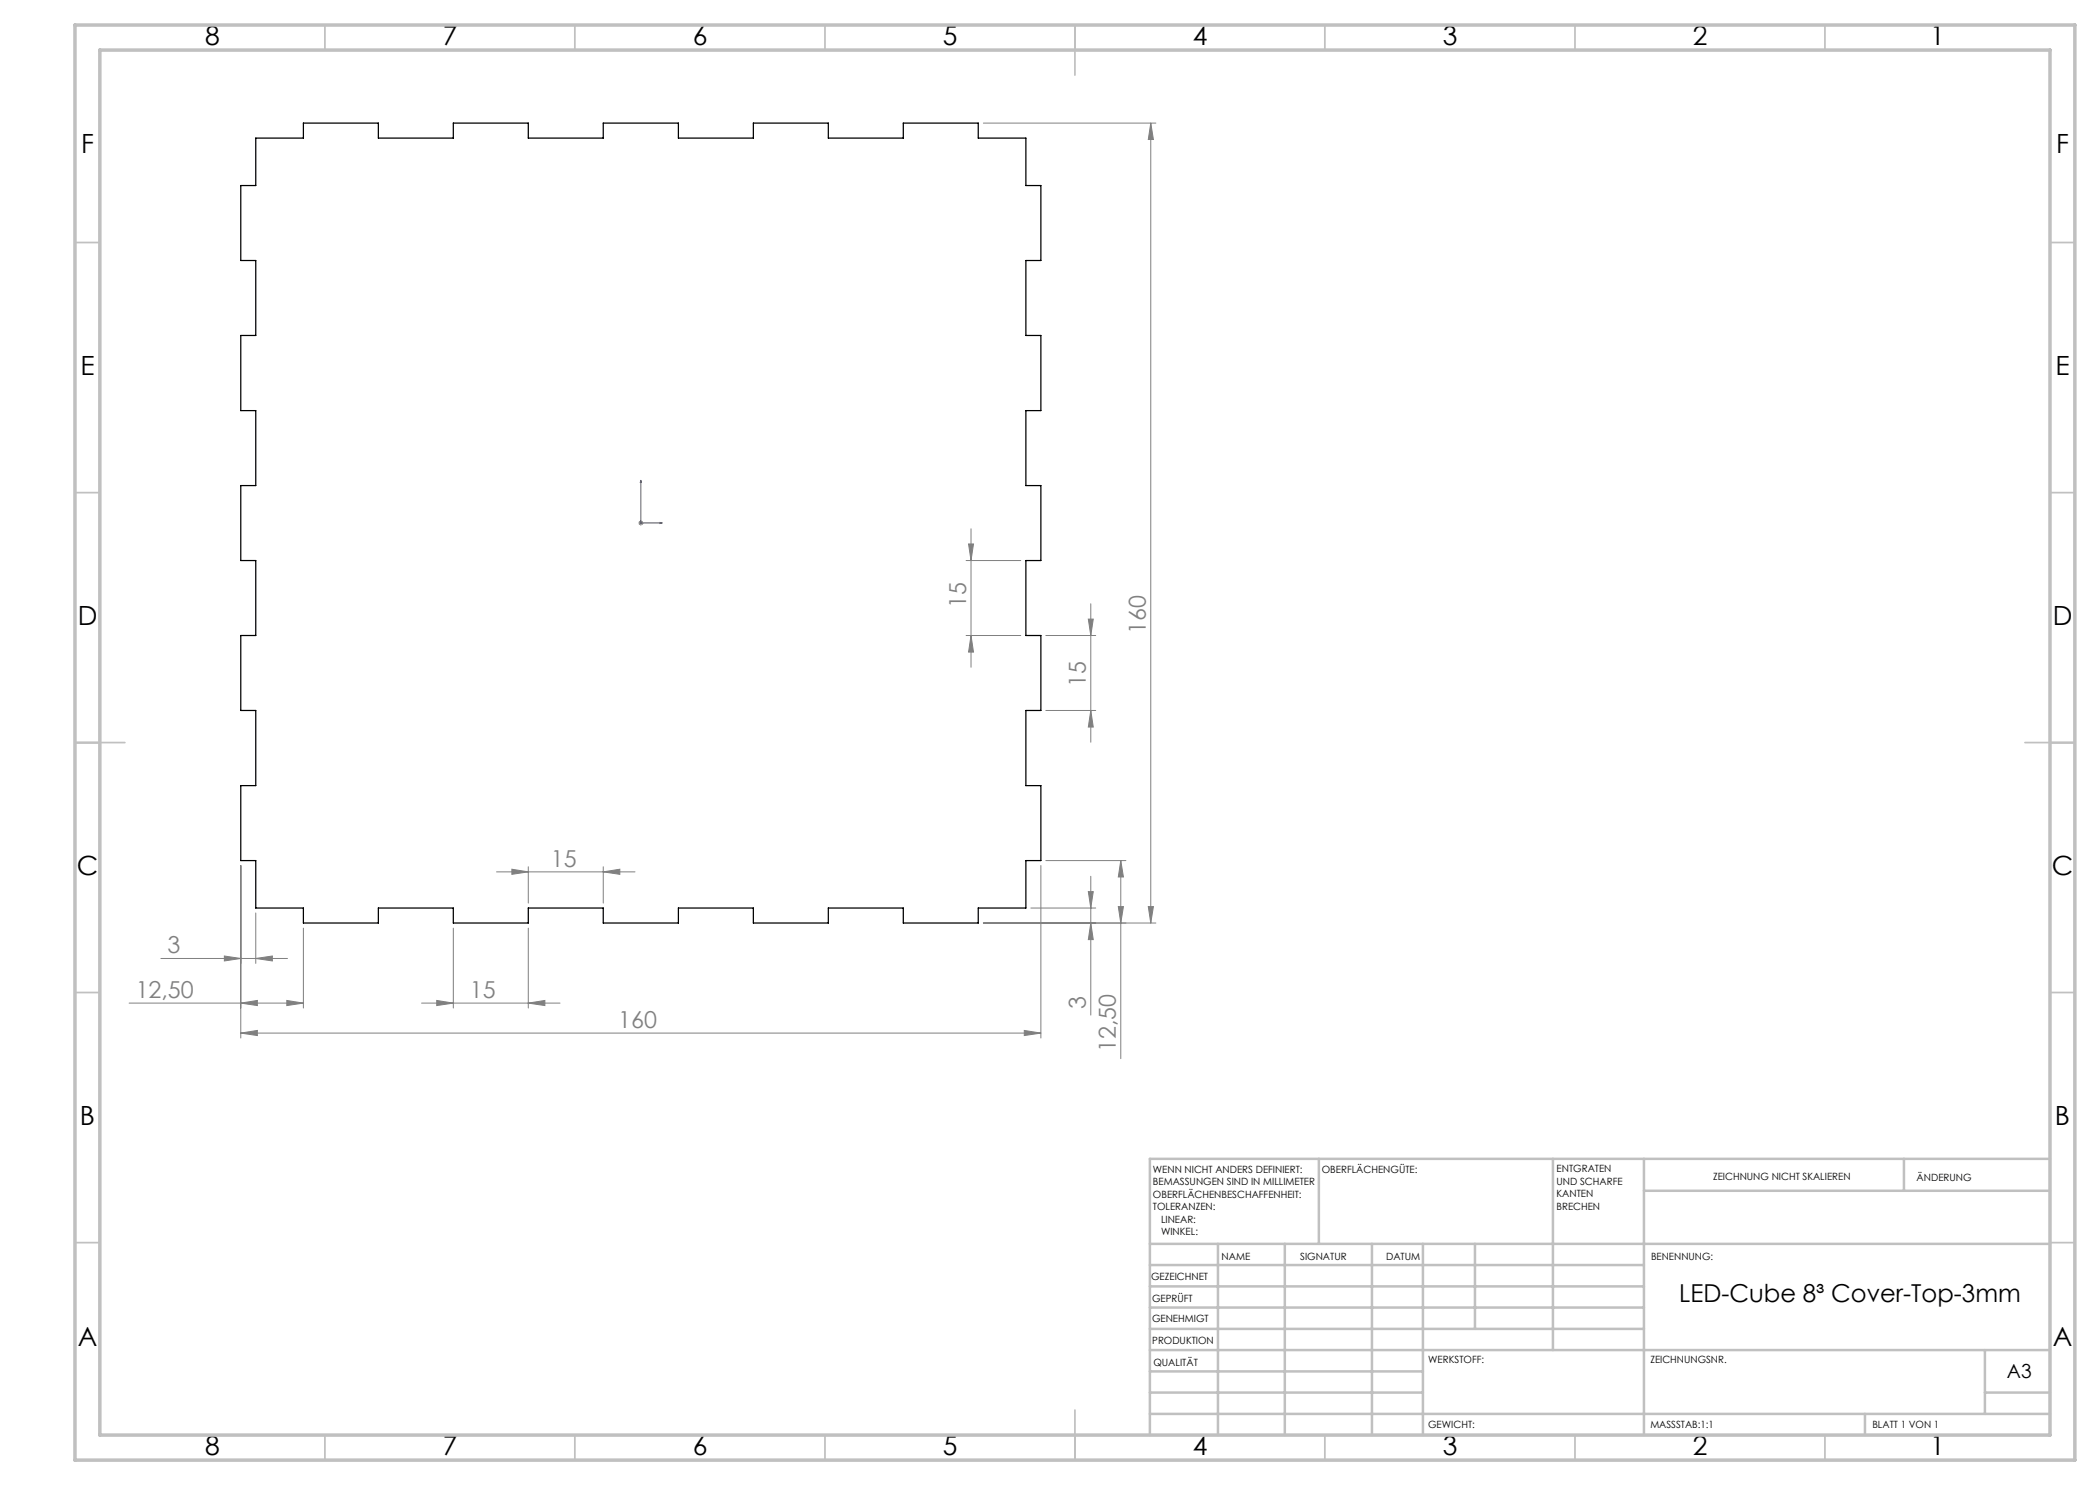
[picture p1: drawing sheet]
<svg xmlns="http://www.w3.org/2000/svg" width="420mm" height="297mm" viewBox="0 0 420 297" stroke-linecap="round" stroke-linejoin="round" font-family="sans-serif">
<path d="M128.2 96.1v8.5h4.2M128.2 96.1l.1 .4h-.2zM132 104.5l.4 .1-.4 .1z" fill="none" stroke="#00f" stroke-width=".2"/>
<g fill="none" stroke="#808080" stroke-width=".2">
<path d="M196.7 24.6h34.5M230.2 24.6v160M230.2 24.6l.5 3.3h-1zM127.7 104.6h1M127.8 104.2l.7 .7M128.2 104.1v1M128.5 104.2l-.7 .7M193.2 112.1h11M193.7 108.8h1l-.5 3.3zM194.2 105.8v27.7M193.2 127.1h11M194.2 127.1l.5 3.3h-1z"/>
<path d="M209.2 127.1h9.9M217.7 123.8h1l-.5 3.3zM218.2 120.8v27.6M209.2 142.1h9.9M218.2 142.1l.5 3.3h-1zM48.2 173.1v34.5M99.3 174.4h27.7M102.4 173.8l3.3 .6-3.3 .5zM105.7 173.4v7.2M120.6 174.4l3.4-.6v1.1zM120.6 173.4v7.2M208.2 173.1v34.5"/>
<path d="M209.2 172.1h16M217.7 178.3h1l-.5 3.3zM218.2 175.3v27.7M224.2 172.1v39.6M224.2 172.1l.5 3.3h-1zM32.2 191.7h25.3M44.9 191.2l3.3 .5-3.3 .5zM51.2 191.7l3.3-.5v1zM51.2 182.6v10.1M60.7 185.6v16M90.7 185.6v16M105.7 185.6v16"/>
<path d="M196.7 184.6h34.5M206.2 181.6h12.9M218.2 184.6l.5 3.3h-1zM223.7 181.3h1l-.5 3.3zM229.7 181.3h1l-.5 3.3zM25.8 200.6h34.9M48.2 200.6l3.3-.5v1zM48.2 206.6l3.3-.5v1zM48.2 206.6h160M57.4 200.1l3.3 .5-3.3 .5zM84.3 200.6h27.7M87.3 200.1l3.4 .5-3.4 .5z"/>
<path d="M105.7 200.6l3.3-.5v1zM204.9 206.1l3.3 .5-3.3 .5z"/>
</g>
<g fill="none" stroke="#c0c0c0" stroke-width=".35">
<path d="M65 5v5M115 5v5M165 5v5M215 5v10M265 5v5M315 5v5M365 5v5M15 48.5h5M410 48.5h5M15 98.5h5M410 98.5h5M15 148.5h10"/>
<path d="M405 148.5h10M15 198.5h5M410 198.5h5M15 248.5h5M410 248.5h5M65 287v5M115 287v5M165 287v5M215 282v10M265 287v5M315 287v5M365 287v5"/>
</g>
<g fill="none" stroke="#c0c0c0" stroke-width=".5">
<path d="M263.8 231.8v17M310.6 231.8v38.2M328.8 231.8v55.2M328.8 238.2h81.2M380.8 231.8v6.4M410 231.8h-180v55.2M230 248.8h180M230 257.3h98.8M230 253h98.8M243.6 248.8v38.2M257 248.8v38.2M274.4 248.8v38.2"/>
<path d="M284.6 248.8v38.2M295 248.8v17M230 265.8h98.8M230 261.5h98.8M230 278.5h54.6M230 274.3h54.6M230 270h180M397 278.5h13M397 270v12.8M230 282.8h180M373 282.8v4.2"/>
</g>
<path d="M15 5h400v287h-400zM20 10h390v277h-390z" fill="none" stroke="#c0c0c0" stroke-width=".7"/>
<path d="M132 104.5l.4 .1-.4 .1zM128.2 96.1l.1 .4h-.2z" fill="#00f"/>
<g fill="#808080">
<path d="M44.9 191.2l3.3 .5-3.3 .5zM51.2 191.7l3.3-.5v1zM48.2 200.6l3.3-.5v1zM57.4 200.1l3.3 .5-3.3 .5zM87.3 200.1l3.4 .5-3.4 .5zM105.7 200.6l3.3-.5v1zM102.4 173.8l3.3 .6-3.3 .5zM120.6 174.4l3.4-.6v1.1zM48.2 206.6l3.3-.5v1zM204.9 206.1l3.3 .5-3.3 .5z"/>
<path d="M218.2 184.6l.5 3.3h-1zM217.7 178.3h1l-.5 3.3zM223.7 181.3h1l-.5 3.3zM224.2 172.1l.5 3.3h-1z"/>
<path d="M218.2 142.1l.5 3.3h-1zM217.7 123.8h1l-.5 3.3zM194.2 127.1l.5 3.3h-1zM193.7 108.8h1l-.5 3.3z"/>
<path d="M229.7 181.3h1l-.5 3.3zM230.2 24.6l.5 3.3h-1z"/>
</g>
<path d="M51.2 27.6h9.5v-3h15v3h15v-3h15v3h14.9v-3h15.1v3h15v-3h15v3h15v-3h15v3h9.5v9.5h3v15h-3v15h3v15h-3v15h3v15h-3v15h3v15h-3v15h3v15h-3v9.5h-9.5v3h-15v-3h-15v3h-15v-3h-15v3h-15.1v-3h-14.9v3h-15v-3h-15v3h-15v-3h-9.5v-9.5h-3v-15h3v-15h-3v-15h3v-15h-3v-15h3v-15h-3v-15h3v-15h-3v-15h3z" fill="none" stroke="#000" stroke-width=".25"/>
<g font-size="5.3">
<text x="41" y="8.9">8</text>
<text x="88.5" y="8.9">7</text>
<text x="138.5" y="8.9">6</text>
<text x="188.5" y="8.9">5</text>
<text x="238.5" y="8.9">4</text>
<text x="288.5" y="8.9">3</text>
<text x="338.5" y="8.9">2</text>
<text x="386" y="8.9">1</text>
<text x="16.2" y="30.7">F</text>
<text x="411.2" y="30.7">F</text>
<text x="16.1" y="74.9">E</text>
<text x="411.1" y="74.9">E</text>
<text x="15.5" y="124.9">D</text>
<text x="410.5" y="124.9">D</text>
<text x="15.4" y="174.9">C</text>
<text x="410.4" y="174.9">C</text>
<text x="16" y="224.9">B</text>
<text x="411" y="224.9">B</text>
<text x="15.5" y="269.2">A</text>
<text x="410.5" y="269.2">A</text>
<text x="41" y="290.9">8</text>
<text x="88.5" y="290.9">7</text>
<text x="138.5" y="290.9">6</text>
<text x="188.5" y="290.9">5</text>
<text x="238.5" y="290.9">4</text>
<text x="288.5" y="290.9">3</text>
<text x="338.5" y="290.9">2</text>
<text x="386" y="290.9">1</text>
</g>
<text font-size="4.9" x="335.8" y="260.4">LED-Cube 8³ Cover-Top-3mm</text>
<g font-size="4.7" fill="#808080">
<text x="193.2" y="121.6" transform="rotate(-90 193.2 121.6)">15</text>
<text x="229.2" y="126.8" transform="rotate(-90 229.2 126.8)">160</text>
<text x="217.2" y="137.4" transform="rotate(-90 217.2 137.4)">15</text>
<text x="110.1" y="173.3">15</text>
<text x="33.5" y="190.7">3</text>
<text x="27.1" y="199.6">12,50</text>
<text x="94" y="199.6">15</text>
<text x="217.2" y="201.7" transform="rotate(-90 217.2 201.7)">3</text>
<text x="123.7" y="205.6">160</text>
<text x="223.2" y="210.4" transform="rotate(-90 223.2 210.4)">12,50</text>
</g>
<text font-size="3.9" x="401.4" y="275.6">A3</text>
<g font-size="2">
<text x="230.6" y="234.6">WENN NICHT ANDERS DEFINIERT:</text>
<text x="230.6" y="237.1">BEMASSUNGEN SIND IN MILLIMETER</text>
<text x="230.6" y="239.6">OBERFLÄCHENBESCHAFFENHEIT:</text>
<text x="264.4" y="234.6">OBERFLÄCHENGÜTE:</text>
<text x="311.3" y="234.5">ENTGRATEN</text>
<text x="311.3" y="237">UND SCHARFE</text>
<text x="311.3" y="239.5">KANTEN</text>
<text x="342.6" y="236">ZEICHNUNG NICHT SKALIEREN</text>
<text x="383.3" y="236.2">ÄNDERUNG</text>
<text x="230.6" y="242.1">TOLERANZEN:</text>
<text x="232.2" y="244.6">LINEAR:</text>
<text x="311.3" y="242">BRECHEN</text>
<text x="232.2" y="247.1">WINKEL:</text>
<text x="244.3" y="252">NAME</text>
<text x="260" y="251.9">SIGNATUR</text>
<text x="277.2" y="251.9">DATUM</text>
<text x="330.2" y="251.9">BENENNUNG:</text>
<text x="230.2" y="256.1">GEZEICHNET</text>
<text x="230.4" y="260.3">GEPRÜFT</text>
<text x="230.4" y="264.4">GENEHMIGT</text>
<text x="230.5" y="268.8">PRODUKTION</text>
<text x="230.7" y="273.1">QUALITÄT</text>
<text x="285.6" y="272.5">WERKSTOFF:</text>
<text x="330.1" y="272.5">ZEICHNUNGSNR.</text>
<text x="285.6" y="285.5">GEWICHT:</text>
<text x="330.1" y="285.6">MASSSTAB:1:1</text>
<text x="374.5" y="285.6">BLATT 1 VON 1</text>
</g>
</svg>
